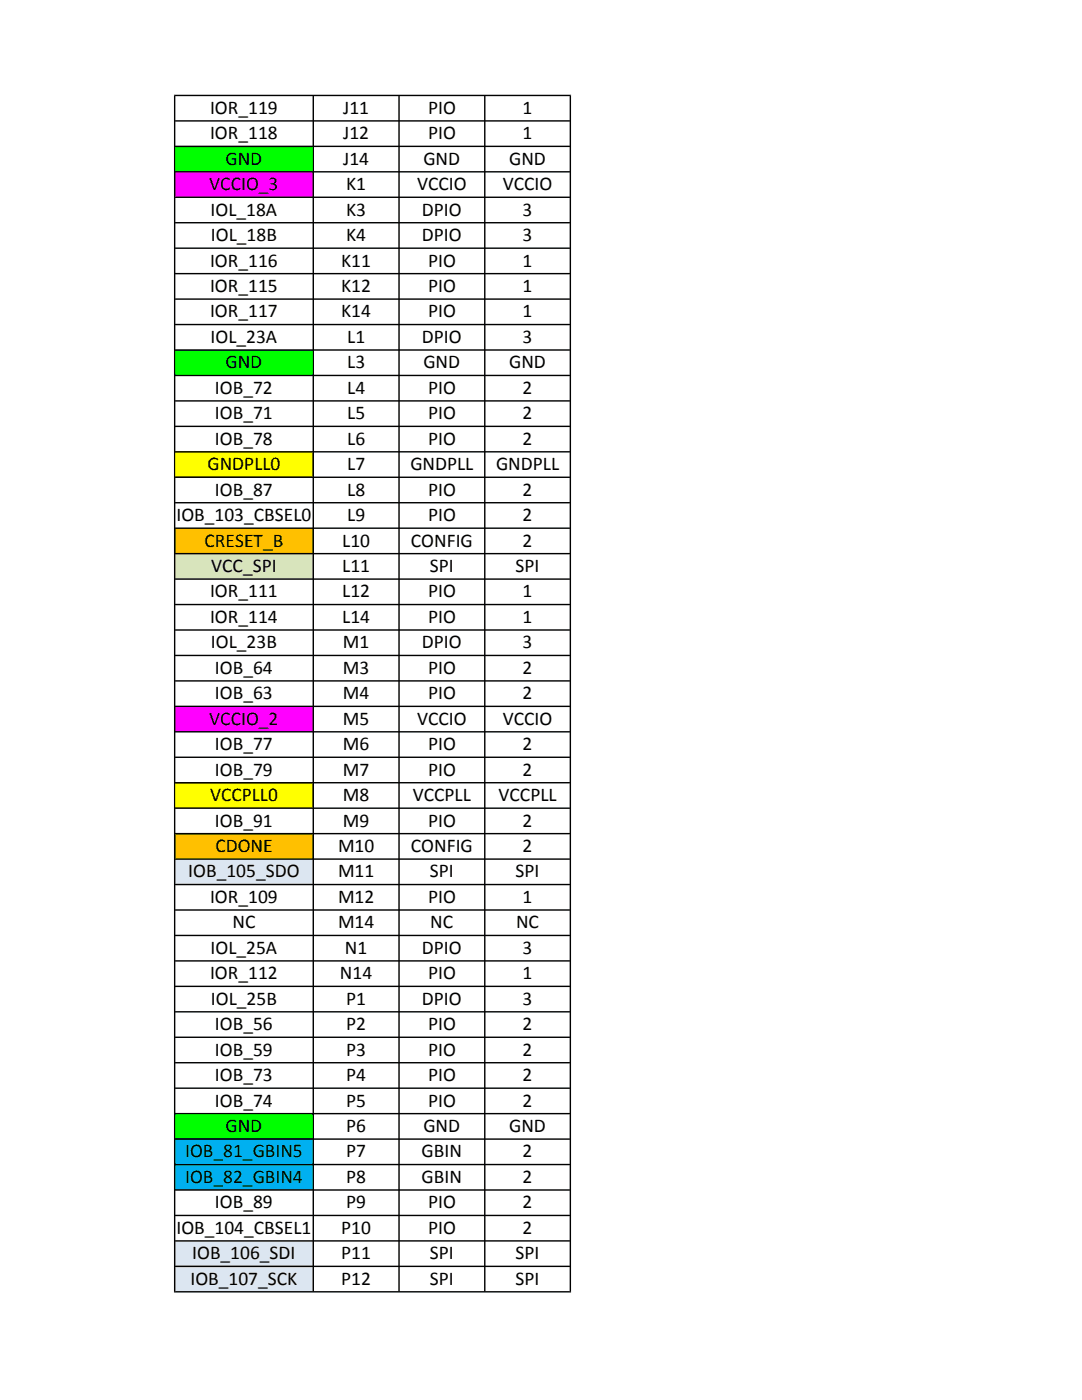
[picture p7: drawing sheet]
<svg xmlns="http://www.w3.org/2000/svg" width="216mm" height="279mm" viewBox="0 0 216 279" stroke-linecap="round" stroke-linejoin="round" font-family="sans-serif">
<path d="M34.9 29.2h27.6v5.1h-27.6z" fill-rule="evenodd" fill="#0f0"/>
<path d="M34.9 34.3h27.6v5h-27.6z" fill-rule="evenodd" fill="#f0f"/>
<path d="M34.9 69.8h27.6v5.1h-27.6z" fill-rule="evenodd" fill="#0f0"/>
<path d="M34.9 90.1h27.6v5.1h-27.6z" fill-rule="evenodd" fill="#ff0"/>
<path d="M34.9 105.4h27.6v5.1h-27.6z" fill-rule="evenodd" fill="#ffc000"/>
<path d="M34.9 110.5h27.6v5h-27.6z" fill-rule="evenodd" fill="#d8e4bc"/>
<path d="M34.9 140.9h27.6v5.1h-27.6z" fill-rule="evenodd" fill="#f0f"/>
<path d="M34.9 156.2h27.6v5.1h-27.6z" fill-rule="evenodd" fill="#ff0"/>
<path d="M34.9 166.3h27.6v5.1h-27.6z" fill-rule="evenodd" fill="#ffc000"/>
<path d="M34.9 171.4h27.6v5.1h-27.6z" fill-rule="evenodd" fill="#dce6f1"/>
<path d="M34.9 222.2h27.6v5.1h-27.6z" fill-rule="evenodd" fill="#0f0"/>
<path d="M34.9 227.3h27.6v10.2h-27.6z" fill-rule="evenodd" fill="#00b0f0"/>
<path d="M34.9 247.6h27.6v10.2h-27.6z" fill-rule="evenodd" fill="#dce6f1"/>
<g fill="#000">
<path d="M34.7 18.9l.3 .3v238.5l-.3 .3z" fill-rule="evenodd"/>
<path d="M62.5 19.1l.2 .1v238.5l-.2 .1-.1-.1v-238.5z" fill-rule="evenodd"/>
<path d="M79.6 19.1l.2 .1v238.5l-.2 .1-.1-.1v-238.5z" fill-rule="evenodd"/>
<path d="M96.7 19.1l.2 .1v238.5l-.2 .1-.1-.1v-238.5z" fill-rule="evenodd"/>
<path d="M34.7 18.9h79.2l-.2 .3h-78.7z" fill-rule="evenodd"/>
<path d="M113.9 18.9v239.1l-.2-.3v-238.5z" fill-rule="evenodd"/>
<path d="M35 24h78.7l.1 .1-.1 .2h-78.7l-.1-.2z" fill-rule="evenodd"/>
<path d="M34.9 29.2l.1-.1h78.7l.1 .1-.1 .2h-78.7z" fill-rule="evenodd"/>
<path d="M35 34.1h78.7l.1 .2-.1 .1h-78.7l-.1-.1z" fill-rule="evenodd"/>
<path d="M34.9 39.4l.1-.2h78.7l.1 .2-.1 .1h-78.7z" fill-rule="evenodd"/>
<path d="M35 44.3h78.7l.1 .1-.1 .2h-78.7l-.1-.2z" fill-rule="evenodd"/>
<path d="M35 49.4h78.7l.1 .1-.1 .2h-78.7l-.1-.2z" fill-rule="evenodd"/>
<path d="M34.9 54.6l.1-.1h78.7l.1 .1-.1 .2h-78.7z" fill-rule="evenodd"/>
<path d="M35 59.5h78.7l.1 .2-.1 .1h-78.7l-.1-.1z" fill-rule="evenodd"/>
<path d="M34.9 64.8l.1-.2h78.7l.1 .2-.1 .1h-78.7z" fill-rule="evenodd"/>
<path d="M35 69.7h78.7l.1 .1-.1 .2h-78.7l-.1-.2z" fill-rule="evenodd"/>
<path d="M35 74.8h78.7l.1 .1-.1 .2h-78.7l-.1-.2z" fill-rule="evenodd"/>
<path d="M34.9 80l.1-.1h78.7l.1 .1-.1 .2h-78.7z" fill-rule="evenodd"/>
<path d="M35 84.9h78.7l.1 .2-.1 .1h-78.7l-.1-.1z" fill-rule="evenodd"/>
<path d="M34.9 90.2l.1-.2h78.7l.1 .2-.1 .1h-78.7z" fill-rule="evenodd"/>
<path d="M35 95.1h78.7l.1 .1-.1 .2h-78.7l-.1-.2z" fill-rule="evenodd"/>
<path d="M34.9 100.3l.1-.1h78.7l.1 .1-.1 .2h-78.7z" fill-rule="evenodd"/>
<path d="M34.9 105.4l.1-.1h78.7l.1 .1-.1 .2h-78.7z" fill-rule="evenodd"/>
<path d="M35 110.3h78.7l.1 .2-.1 .1h-78.7l-.1-.1z" fill-rule="evenodd"/>
<path d="M34.9 115.6l.1-.2h78.7l.1 .2-.1 .1h-78.7z" fill-rule="evenodd"/>
<path d="M34.9 120.7l.1-.2h78.7l.1 .2-.1 .1h-78.7z" fill-rule="evenodd"/>
<path d="M34.9 125.7l.1-.1h78.7l.1 .1-.1 .2h-78.7z" fill-rule="evenodd"/>
<path d="M34.9 130.8l.1-.1h78.7l.1 .1-.1 .2h-78.7z" fill-rule="evenodd"/>
<path d="M35 135.7h78.7l.1 .2-.1 .1h-78.7l-.1-.1z" fill-rule="evenodd"/>
<path d="M34.9 141l.1-.2h78.7l.1 .2-.1 .1h-78.7z" fill-rule="evenodd"/>
<path d="M34.9 146l.1-.1h78.7l.1 .1-.1 .2h-78.7z" fill-rule="evenodd"/>
<path d="M34.9 151.1l.1-.1h78.7l.1 .1-.1 .2h-78.7z" fill-rule="evenodd"/>
<path d="M34.9 156.2l.1-.1h78.7l.1 .1-.1 .2h-78.7z" fill-rule="evenodd"/>
<path d="M35 161.1h78.7l.1 .2-.1 .1h-78.7l-.1-.1z" fill-rule="evenodd"/>
<path d="M34.9 166.4l.1-.2h78.7l.1 .2-.1 .1h-78.7z" fill-rule="evenodd"/>
<path d="M34.9 171.4l.1-.1h78.7l.1 .1-.1 .2h-78.7z" fill-rule="evenodd"/>
<path d="M35 176.4h78.7l.1 .1-.1 .2h-78.7l-.1-.2z" fill-rule="evenodd"/>
<path d="M34.9 181.6l.1-.1h78.7l.1 .1-.1 .2h-78.7z" fill-rule="evenodd"/>
<path d="M35 186.5h78.7l.1 .2-.1 .1h-78.7l-.1-.1z" fill-rule="evenodd"/>
<path d="M35 191.6h78.7l.1 .2-.1 .1h-78.7l-.1-.1z" fill-rule="evenodd"/>
<path d="M34.9 196.8l.1-.1h78.7l.1 .1-.1 .2h-78.7z" fill-rule="evenodd"/>
<path d="M34.9 201.9l.1-.1h78.7l.1 .1-.1 .2h-78.7z" fill-rule="evenodd"/>
<path d="M35 206.9h78.7l.1 .1-.1 .2h-78.7l-.1-.2z" fill-rule="evenodd"/>
<path d="M34.9 212.1l.1-.2h78.7l.1 .2-.1 .1h-78.7z" fill-rule="evenodd"/>
<path d="M35 217h78.7l.1 .2-.1 .1h-78.7l-.1-.1z" fill-rule="evenodd"/>
<path d="M35 222.1h78.7l.1 .1-.1 .2h-78.7l-.1-.2z" fill-rule="evenodd"/>
<path d="M34.9 227.3l.1-.1h78.7l.1 .1-.1 .2h-78.7z" fill-rule="evenodd"/>
<path d="M35 232.3h78.7l.1 .1-.1 .2h-78.7l-.1-.2z" fill-rule="evenodd"/>
<path d="M34.9 237.5l.1-.2h78.7l.1 .2-.1 .1h-78.7z" fill-rule="evenodd"/>
<path d="M35 242.4h78.7l.1 .2-.1 .1h-78.7l-.1-.1z" fill-rule="evenodd"/>
<path d="M35 247.5h78.7l.1 .1-.1 .2h-78.7l-.1-.2z" fill-rule="evenodd"/>
<path d="M35 252.6h78.7l.1 .1-.1 .2h-78.7l-.1-.2z" fill-rule="evenodd"/>
<path d="M35 257.7h78.7l.2 .3h-79.2z" fill-rule="evenodd"/>
</g>
<g font-size="3.9">
<text x="41.9" y="22.7">IOR_119</text>
<text x="68.5" y="22.7">J11</text>
<text x="85.4" y="22.7">PIO</text>
<text x="104.3" y="22.7">1</text>
<text x="41.9" y="27.8">IOR_118</text>
<text x="68.5" y="27.8">J12</text>
<text x="85.4" y="27.8">PIO</text>
<text x="104.3" y="27.8">1</text>
<text x="45" y="32.9">GND</text>
<text x="68.5" y="32.9">J14</text>
<text x="84.5" y="32.9">GND</text>
<text x="101.6" y="32.9">GND</text>
<text x="41.8" y="38">VCCIO_3</text>
<text x="69.1" y="38">K1</text>
<text x="83.2" y="38">VCCIO</text>
<text x="100.3" y="38">VCCIO</text>
<text x="42" y="43">IOL_18A</text>
<text x="69.1" y="43">K3</text>
<text x="84.2" y="43">DPIO</text>
<text x="104.3" y="43">3</text>
<text x="41.9" y="53.2">IOR_116</text>
<text x="42.1" y="48.1">IOL_18B</text>
<text x="68.1" y="53.2">K11</text>
<text x="69.1" y="48.1">K4</text>
<text x="84.2" y="48.1">DPIO</text>
<text x="85.4" y="53.2">PIO</text>
<text x="104.3" y="48.1">3</text>
<text x="104.3" y="53.2">1</text>
<text x="41.9" y="58.3">IOR_115</text>
<text x="68.1" y="58.3">K12</text>
<text x="85.4" y="58.3">PIO</text>
<text x="104.3" y="58.3">1</text>
<text x="41.9" y="63.4">IOR_117</text>
<text x="68.1" y="63.4">K14</text>
<text x="85.4" y="63.4">PIO</text>
<text x="104.3" y="63.4">1</text>
<text x="42" y="68.4">IOL_23A</text>
<text x="69.3" y="68.4">L1</text>
<text x="84.2" y="68.4">DPIO</text>
<text x="104.3" y="68.4">3</text>
<text x="45" y="73.5">GND</text>
<text x="69.3" y="73.5">L3</text>
<text x="84.5" y="73.5">GND</text>
<text x="101.6" y="73.5">GND</text>
<text x="42.9" y="78.6">IOB_72</text>
<text x="42.9" y="83.7">IOB_71</text>
<text x="69.3" y="78.6">L4</text>
<text x="69.3" y="83.7">L5</text>
<text x="85.4" y="78.6">PIO</text>
<text x="85.4" y="83.7">PIO</text>
<text x="104.3" y="78.6">2</text>
<text x="104.3" y="83.7">2</text>
<text x="42.9" y="88.8">IOB_78</text>
<text x="69.3" y="88.8">L6</text>
<text x="85.4" y="88.8">PIO</text>
<text x="104.3" y="88.8">2</text>
<text x="41.4" y="93.8">GNDPLL0</text>
<text x="69.3" y="93.8">L7</text>
<text x="81.9" y="93.8">GNDPLL</text>
<text x="99" y="93.8">GNDPLL</text>
<text x="42.9" y="98.9">IOB_87</text>
<text x="69.3" y="98.9">L8</text>
<text x="85.4" y="98.9">PIO</text>
<text x="104.3" y="98.9">2</text>
<text x="35.2" y="104">IOB_103_CBSEL0</text>
<text x="69.3" y="104">L9</text>
<text x="85.4" y="104">PIO</text>
<text x="104.3" y="104">2</text>
<text x="40.8" y="109.1">CRESET_B</text>
<text x="68.3" y="109.1">L10</text>
<text x="82" y="109.1">CONFIG</text>
<text x="104.3" y="109.1">2</text>
<text x="41.9" y="119.2">IOR_111</text>
<text x="42.2" y="114.2">VCC_SPI</text>
<text x="68.3" y="114.2">L11</text>
<text x="68.3" y="119.2">L12</text>
<text x="85.4" y="119.2">PIO</text>
<text x="85.8" y="114.2">SPI</text>
<text x="102.9" y="114.2">SPI</text>
<text x="104.3" y="119.2">1</text>
<text x="41.9" y="124.3">IOR_114</text>
<text x="68.3" y="124.3">L14</text>
<text x="85.4" y="124.3">PIO</text>
<text x="104.3" y="124.3">1</text>
<text x="42.1" y="129.4">IOL_23B</text>
<text x="68.4" y="129.4">M1</text>
<text x="84.2" y="129.4">DPIO</text>
<text x="104.3" y="129.4">3</text>
<text x="42.9" y="134.5">IOB_64</text>
<text x="68.4" y="134.5">M3</text>
<text x="85.4" y="134.5">PIO</text>
<text x="104.3" y="134.5">2</text>
<text x="42.9" y="139.6">IOB_63</text>
<text x="68.4" y="139.6">M4</text>
<text x="85.4" y="139.6">PIO</text>
<text x="104.3" y="139.6">2</text>
<text x="41.8" y="144.6">VCCIO_2</text>
<text x="42.9" y="149.7">IOB_77</text>
<text x="68.4" y="144.6">M5</text>
<text x="68.4" y="149.7">M6</text>
<text x="83.2" y="144.6">VCCIO</text>
<text x="85.4" y="149.7">PIO</text>
<text x="100.3" y="144.6">VCCIO</text>
<text x="104.3" y="149.7">2</text>
<text x="42.9" y="154.8">IOB_79</text>
<text x="68.4" y="154.8">M7</text>
<text x="85.4" y="154.8">PIO</text>
<text x="104.3" y="154.8">2</text>
<text x="41.9" y="159.9">VCCPLL0</text>
<text x="68.4" y="159.9">M8</text>
<text x="82.4" y="159.9">VCCPLL</text>
<text x="99.5" y="159.9">VCCPLL</text>
<text x="42.9" y="165">IOB_91</text>
<text x="68.4" y="165">M9</text>
<text x="85.4" y="165">PIO</text>
<text x="104.3" y="165">2</text>
<text x="43" y="170">CDONE</text>
<text x="67.5" y="170">M10</text>
<text x="82" y="170">CONFIG</text>
<text x="104.3" y="170">2</text>
<text x="37.6" y="175.1">IOB_105_SDO</text>
<text x="67.5" y="175.1">M11</text>
<text x="85.8" y="175.1">SPI</text>
<text x="102.9" y="175.1">SPI</text>
<text x="41.9" y="180.2">IOR_109</text>
<text x="46.4" y="185.3">NC</text>
<text x="67.5" y="180.2">M12</text>
<text x="67.5" y="185.3">M14</text>
<text x="85.4" y="180.2">PIO</text>
<text x="85.9" y="185.3">NC</text>
<text x="103" y="185.3">NC</text>
<text x="104.3" y="180.2">1</text>
<text x="42" y="190.4">IOL_25A</text>
<text x="68.8" y="190.4">N1</text>
<text x="84.2" y="190.4">DPIO</text>
<text x="104.3" y="190.4">3</text>
<text x="41.9" y="195.4">IOR_112</text>
<text x="67.8" y="195.4">N14</text>
<text x="85.4" y="195.4">PIO</text>
<text x="104.3" y="195.4">1</text>
<text x="42.1" y="200.5">IOL_25B</text>
<text x="69.1" y="200.5">P1</text>
<text x="84.2" y="200.5">DPIO</text>
<text x="104.3" y="200.5">3</text>
<text x="42.9" y="205.6">IOB_56</text>
<text x="69.1" y="205.6">P2</text>
<text x="85.4" y="205.6">PIO</text>
<text x="104.3" y="205.6">2</text>
<text x="42.9" y="210.7">IOB_59</text>
<text x="42.9" y="215.8">IOB_73</text>
<text x="69.1" y="210.7">P3</text>
<text x="69.1" y="215.8">P4</text>
<text x="85.4" y="210.7">PIO</text>
<text x="85.4" y="215.8">PIO</text>
<text x="104.3" y="210.7">2</text>
<text x="104.3" y="215.8">2</text>
<text x="42.9" y="220.8">IOB_74</text>
<text x="69.1" y="220.8">P5</text>
<text x="85.4" y="220.8">PIO</text>
<text x="104.3" y="220.8">2</text>
<text x="45" y="225.9">GND</text>
<text x="69.1" y="225.9">P6</text>
<text x="84.5" y="225.9">GND</text>
<text x="101.6" y="225.9">GND</text>
<text x="36.9" y="231">IOB_81_GBIN5</text>
<text x="69.1" y="231">P7</text>
<text x="84.1" y="231">GBIN</text>
<text x="104.3" y="231">2</text>
<text x="36.9" y="236.1">IOB_82_GBIN4</text>
<text x="69.1" y="236.1">P8</text>
<text x="84.1" y="236.1">GBIN</text>
<text x="104.3" y="236.1">2</text>
<text x="42.9" y="241.2">IOB_89</text>
<text x="69.1" y="241.2">P9</text>
<text x="85.4" y="241.2">PIO</text>
<text x="104.3" y="241.2">2</text>
<text x="35.2" y="246.2">IOB_104_CBSEL1</text>
<text x="38.3" y="251.3">IOB_106_SDI</text>
<text x="68.1" y="246.2">P10</text>
<text x="68.1" y="251.3">P11</text>
<text x="85.4" y="246.2">PIO</text>
<text x="85.8" y="251.3">SPI</text>
<text x="102.9" y="251.3">SPI</text>
<text x="104.3" y="246.2">2</text>
<text x="38" y="256.4">IOB_107_SCK</text>
<text x="68.1" y="256.4">P12</text>
<text x="85.8" y="256.4">SPI</text>
<text x="102.9" y="256.4">SPI</text>
</g>
</svg>
